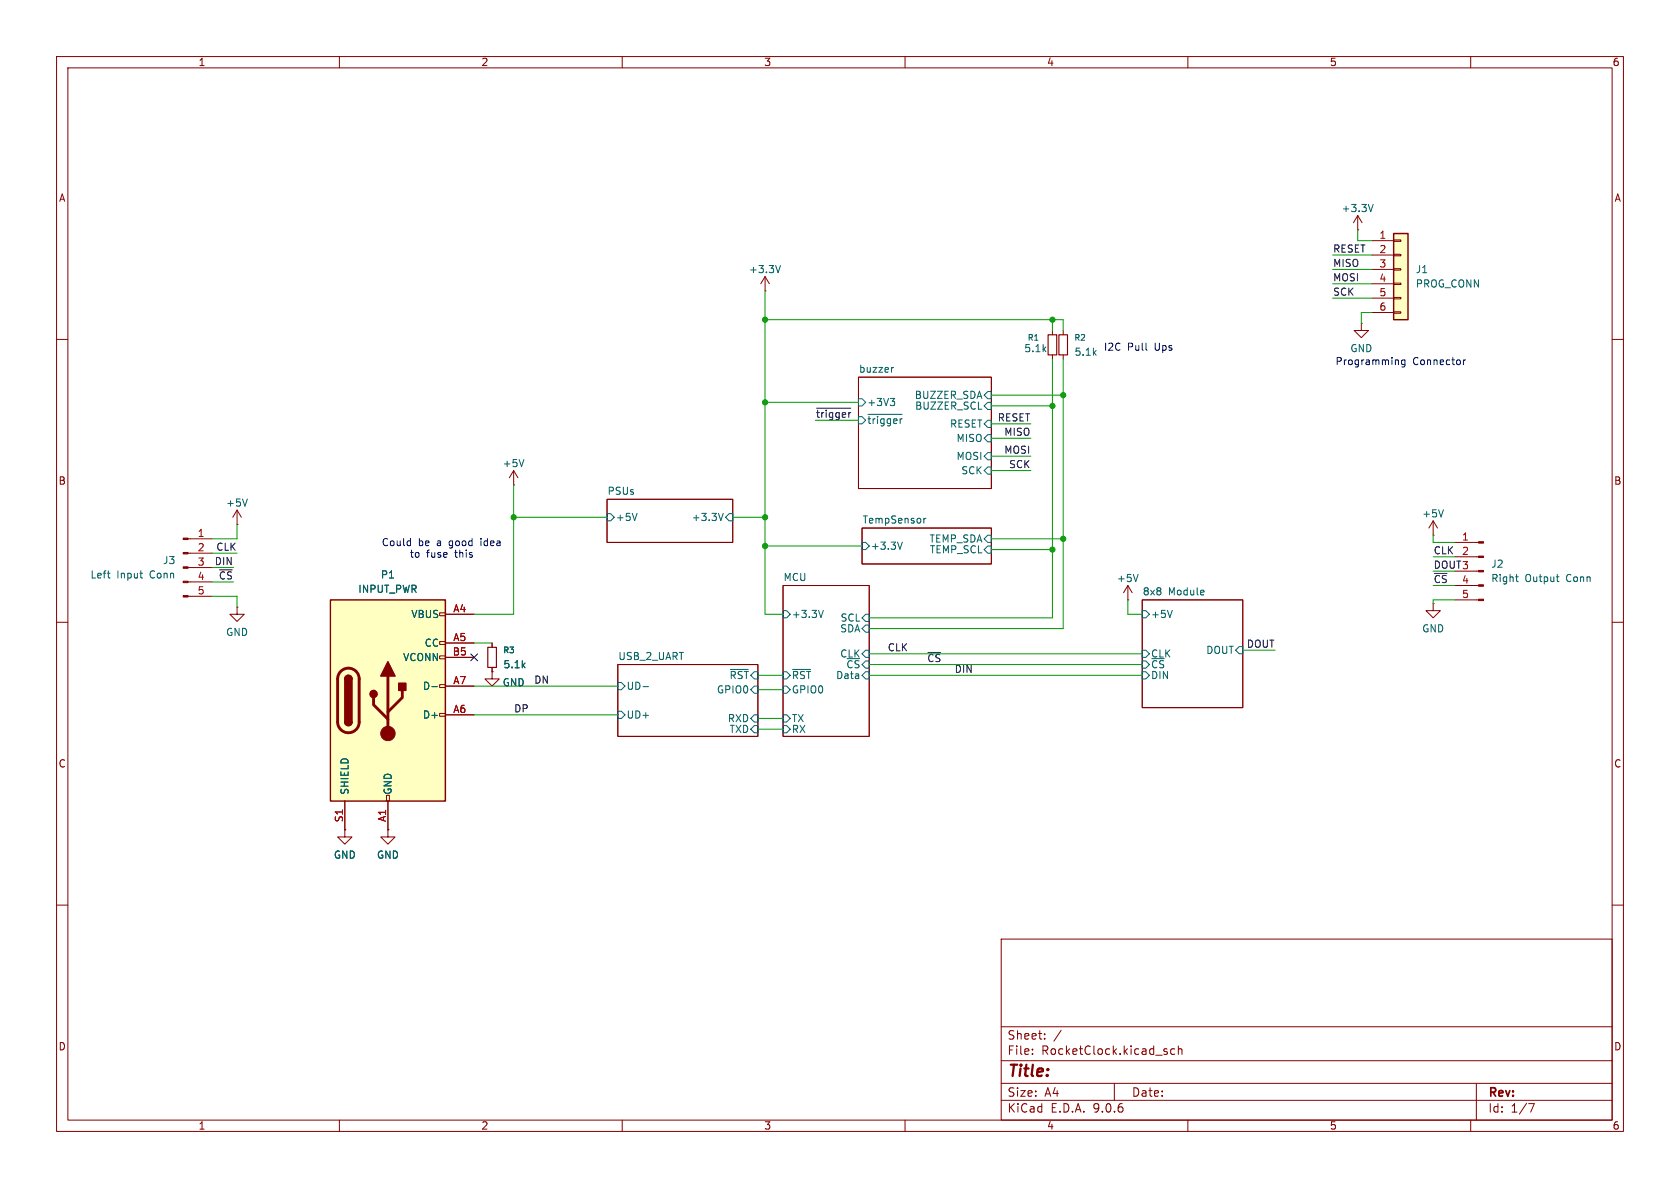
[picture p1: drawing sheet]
(kicad_sch
 (version 20250114)
 (generator "eeschema")
 (generator_version "9.0")
 (paper "A4")
 (lib_symbols
  (symbol "Connector:Conn_01x05_Pin"
   (pin_names
    (offset 1.016) (hide yes)) (exclude_from_sim no) (in_bom yes) (on_board yes)
   (property "Reference" "J" (at 0 7.62 0) (effects (font (size 1.27 1.27))))
   (property "Value" "Conn_01x05_Pin" (at 0 -7.62 0) (effects (font (size 1.27 1.27))))
   (property "Footprint" "" (at 0 0 0) (effects (font (size 1.27 1.27)) (hide yes)))
   (property "Datasheet" "~" (at 0 0 0) (effects (font (size 1.27 1.27)) (hide yes)))
   (property "Description" "Generic connector, single row, 01x05, script generated" (at 0 0 0) (effects (font (size 1.27 1.27)) (hide yes)))
   (property "ki_locked" "" (at 0 0 0) (effects (font (size 1.27 1.27))))
   (symbol "Conn_01x05_Pin_1_1"
    (rectangle (start 0.8636 5.207) (end 0 4.953) (stroke (width 0.1524) (type default)) (fill (type outline)))
    (rectangle (start 0.8636 2.667) (end 0 2.413) (stroke (width 0.1524) (type default)) (fill (type outline)))
    (rectangle (start 0.8636 0.127) (end 0 -0.127) (stroke (width 0.1524) (type default)) (fill (type outline)))
    (rectangle (start 0.8636 -2.413) (end 0 -2.667) (stroke (width 0.1524) (type default)) (fill (type outline)))
    (rectangle (start 0.8636 -4.953) (end 0 -5.207) (stroke (width 0.1524) (type default)) (fill (type outline)))
    (polyline (pts (xy 1.27 5.08) (xy 0.8636 5.08)) (stroke (width 0.1524) (type default)) (fill (type none)))
    (polyline (pts (xy 1.27 2.54) (xy 0.8636 2.54)) (stroke (width 0.1524) (type default)) (fill (type none)))
    (polyline (pts (xy 1.27 0) (xy 0.8636 0)) (stroke (width 0.1524) (type default)) (fill (type none)))
    (polyline (pts (xy 1.27 -2.54) (xy 0.8636 -2.54)) (stroke (width 0.1524) (type default)) (fill (type none)))
    (polyline (pts (xy 1.27 -5.08) (xy 0.8636 -5.08)) (stroke (width 0.1524) (type default)) (fill (type none)))
    (pin passive line (at 5.08 5.08 180) (length 3.81) (name "Pin_1" (effects (font (size 1.27 1.27)))) (number "1" (effects (font (size 1.27 1.27)))))
    (pin passive line (at 5.08 2.54 180) (length 3.81) (name "Pin_2" (effects (font (size 1.27 1.27)))) (number "2" (effects (font (size 1.27 1.27)))))
    (pin passive line (at 5.08 0 180) (length 3.81) (name "Pin_3" (effects (font (size 1.27 1.27)))) (number "3" (effects (font (size 1.27 1.27)))))
    (pin passive line (at 5.08 -2.54 180) (length 3.81) (name "Pin_4" (effects (font (size 1.27 1.27)))) (number "4" (effects (font (size 1.27 1.27)))))
    (pin passive line (at 5.08 -5.08 180) (length 3.81) (name "Pin_5" (effects (font (size 1.27 1.27)))) (number "5" (effects (font (size 1.27 1.27))))))
   (embedded_fonts no))
  (symbol "Connector:USB_C_Plug_USB2.0"
   (pin_names
    (offset 1.016)) (exclude_from_sim no) (in_bom yes) (on_board yes)
   (property "Reference" "P" (at -10.16 19.05 0) (effects (font (size 1.27 1.27)) (justify left)))
   (property "Value" "USB_C_Plug_USB2.0" (at 12.7 19.05 0) (effects (font (size 1.27 1.27)) (justify right)))
   (property "Footprint" "" (at 3.81 0 0) (effects (font (size 1.27 1.27)) (hide yes)))
   (property "Datasheet" "https://www.usb.org/sites/default/files/documents/usb_type-c.zip" (at 3.81 0 0) (effects (font (size 1.27 1.27)) (hide yes)))
   (property "Description" "USB 2.0-only Type-C Plug connector" (at 0 0 0) (effects (font (size 1.27 1.27)) (hide yes)))
   (symbol "USB_C_Plug_USB2.0_0_0"
    (rectangle (start -0.254 -17.78) (end 0.254 -16.764) (stroke (width 0) (type default)) (fill (type none)))
    (rectangle (start 10.16 15.494) (end 9.144 14.986) (stroke (width 0) (type default)) (fill (type none)))
    (rectangle (start 10.16 10.414) (end 9.144 9.906) (stroke (width 0) (type default)) (fill (type none)))
    (rectangle (start 10.16 7.874) (end 9.144 7.366) (stroke (width 0) (type default)) (fill (type none)))
    (rectangle (start 10.16 2.794) (end 9.144 2.286) (stroke (width 0) (type default)) (fill (type none)))
    (rectangle (start 10.16 -2.286) (end 9.144 -2.794) (stroke (width 0) (type default)) (fill (type none))))
   (symbol "USB_C_Plug_USB2.0_0_1"
    (rectangle (start -10.16 17.78) (end 10.16 -17.78) (stroke (width 0.254) (type default)) (fill (type background)))
    (polyline (pts (xy -8.89 -3.81) (xy -8.89 3.81)) (stroke (width 0.508) (type default)) (fill (type none)))
    (rectangle (start -7.62 -3.81) (end -6.35 3.81) (stroke (width 0.254) (type default)) (fill (type outline)))
    (arc (start -7.62 3.81) (mid -6.985 4.4423) (end -6.35 3.81) (stroke (width 0.254) (type default)) (fill (type none)))
    (arc (start -7.62 3.81) (mid -6.985 4.4423) (end -6.35 3.81) (stroke (width 0.254) (type default)) (fill (type outline)))
    (arc (start -8.89 3.81) (mid -6.985 5.7067) (end -5.08 3.81) (stroke (width 0.508) (type default)) (fill (type none)))
    (arc (start -5.08 -3.81) (mid -6.985 -5.7067) (end -8.89 -3.81) (stroke (width 0.508) (type default)) (fill (type none)))
    (arc (start -6.35 -3.81) (mid -6.985 -4.4423) (end -7.62 -3.81) (stroke (width 0.254) (type default)) (fill (type none)))
    (arc (start -6.35 -3.81) (mid -6.985 -4.4423) (end -7.62 -3.81) (stroke (width 0.254) (type default)) (fill (type outline)))
    (polyline (pts (xy -5.08 3.81) (xy -5.08 -3.81)) (stroke (width 0.508) (type default)) (fill (type none)))
    (circle (center -2.54 1.143) (radius 0.635) (stroke (width 0.254) (type default)) (fill (type outline)))
    (polyline (pts (xy -1.27 4.318) (xy 0 6.858) (xy 1.27 4.318) (xy -1.27 4.318)) (stroke (width 0.254) (type default)) (fill (type outline)))
    (polyline (pts (xy 0 -2.032) (xy 2.54 0.508) (xy 2.54 1.778)) (stroke (width 0.508) (type default)) (fill (type none)))
    (polyline (pts (xy 0 -3.302) (xy -2.54 -0.762) (xy -2.54 0.508)) (stroke (width 0.508) (type default)) (fill (type none)))
    (polyline (pts (xy 0 -5.842) (xy 0 4.318)) (stroke (width 0.508) (type default)) (fill (type none)))
    (circle (center 0 -5.842) (radius 1.27) (stroke (width 0) (type default)) (fill (type outline)))
    (rectangle (start 1.905 1.778) (end 3.175 3.048) (stroke (width 0.254) (type default)) (fill (type outline))))
   (symbol "USB_C_Plug_USB2.0_1_1"
    (pin passive line (at -7.62 -22.86 90) (length 5.08) (name "SHIELD" (effects (font (size 1.27 1.27)))) (number "S1" (effects (font (size 1.27 1.27)))))
    (pin passive line (at 0 -22.86 90) (length 5.08) (name "GND" (effects (font (size 1.27 1.27)))) (number "A1" (effects (font (size 1.27 1.27)))))
    (pin passive line (at 0 -22.86 90) (length 5.08) (hide yes) (name "GND" (effects (font (size 1.27 1.27)))) (number "A12" (effects (font (size 1.27 1.27)))))
    (pin passive line (at 0 -22.86 90) (length 5.08) (hide yes) (name "GND" (effects (font (size 1.27 1.27)))) (number "B1" (effects (font (size 1.27 1.27)))))
    (pin passive line (at 0 -22.86 90) (length 5.08) (hide yes) (name "GND" (effects (font (size 1.27 1.27)))) (number "B12" (effects (font (size 1.27 1.27)))))
    (pin passive line (at 15.24 15.24 180) (length 5.08) (name "VBUS" (effects (font (size 1.27 1.27)))) (number "A4" (effects (font (size 1.27 1.27)))))
    (pin passive line (at 15.24 15.24 180) (length 5.08) (hide yes) (name "VBUS" (effects (font (size 1.27 1.27)))) (number "A9" (effects (font (size 1.27 1.27)))))
    (pin passive line (at 15.24 15.24 180) (length 5.08) (hide yes) (name "VBUS" (effects (font (size 1.27 1.27)))) (number "B4" (effects (font (size 1.27 1.27)))))
    (pin passive line (at 15.24 15.24 180) (length 5.08) (hide yes) (name "VBUS" (effects (font (size 1.27 1.27)))) (number "B9" (effects (font (size 1.27 1.27)))))
    (pin bidirectional line (at 15.24 10.16 180) (length 5.08) (name "CC" (effects (font (size 1.27 1.27)))) (number "A5" (effects (font (size 1.27 1.27)))))
    (pin bidirectional line (at 15.24 7.62 180) (length 5.08) (name "VCONN" (effects (font (size 1.27 1.27)))) (number "B5" (effects (font (size 1.27 1.27)))))
    (pin bidirectional line (at 15.24 2.54 180) (length 5.08) (name "D-" (effects (font (size 1.27 1.27)))) (number "A7" (effects (font (size 1.27 1.27)))))
    (pin bidirectional line (at 15.24 -2.54 180) (length 5.08) (name "D+" (effects (font (size 1.27 1.27)))) (number "A6" (effects (font (size 1.27 1.27))))))
   (embedded_fonts no))
  (symbol "Connector_Generic:Conn_01x06"
   (pin_names
    (offset 1.016) (hide yes)) (exclude_from_sim no) (in_bom yes) (on_board yes)
   (property "Reference" "J" (at 0 7.62 0) (effects (font (size 1.27 1.27))))
   (property "Value" "Conn_01x06" (at 0 -10.16 0) (effects (font (size 1.27 1.27))))
   (property "Footprint" "" (at 0 0 0) (effects (font (size 1.27 1.27)) (hide yes)))
   (property "Datasheet" "~" (at 0 0 0) (effects (font (size 1.27 1.27)) (hide yes)))
   (property "Description" "Generic connector, single row, 01x06, script generated (kicad-library-utils/schlib/autogen/connector/)" (at 0 0 0) (effects (font (size 1.27 1.27)) (hide yes)))
   (symbol "Conn_01x06_1_1"
    (rectangle (start -1.27 6.35) (end 1.27 -8.89) (stroke (width 0.254) (type default)) (fill (type background)))
    (rectangle (start -1.27 5.207) (end 0 4.953) (stroke (width 0.1524) (type default)) (fill (type none)))
    (rectangle (start -1.27 2.667) (end 0 2.413) (stroke (width 0.1524) (type default)) (fill (type none)))
    (rectangle (start -1.27 0.127) (end 0 -0.127) (stroke (width 0.1524) (type default)) (fill (type none)))
    (rectangle (start -1.27 -2.413) (end 0 -2.667) (stroke (width 0.1524) (type default)) (fill (type none)))
    (rectangle (start -1.27 -4.953) (end 0 -5.207) (stroke (width 0.1524) (type default)) (fill (type none)))
    (rectangle (start -1.27 -7.493) (end 0 -7.747) (stroke (width 0.1524) (type default)) (fill (type none)))
    (pin passive line (at -5.08 5.08 0) (length 3.81) (name "Pin_1" (effects (font (size 1.27 1.27)))) (number "1" (effects (font (size 1.27 1.27)))))
    (pin passive line (at -5.08 2.54 0) (length 3.81) (name "Pin_2" (effects (font (size 1.27 1.27)))) (number "2" (effects (font (size 1.27 1.27)))))
    (pin passive line (at -5.08 0 0) (length 3.81) (name "Pin_3" (effects (font (size 1.27 1.27)))) (number "3" (effects (font (size 1.27 1.27)))))
    (pin passive line (at -5.08 -2.54 0) (length 3.81) (name "Pin_4" (effects (font (size 1.27 1.27)))) (number "4" (effects (font (size 1.27 1.27)))))
    (pin passive line (at -5.08 -5.08 0) (length 3.81) (name "Pin_5" (effects (font (size 1.27 1.27)))) (number "5" (effects (font (size 1.27 1.27)))))
    (pin passive line (at -5.08 -7.62 0) (length 3.81) (name "Pin_6" (effects (font (size 1.27 1.27)))) (number "6" (effects (font (size 1.27 1.27))))))
   (embedded_fonts no))
  (symbol "Device:R_Small"
   (pin_numbers (hide yes))
   (pin_names
    (offset 0.254) (hide yes)) (exclude_from_sim no) (in_bom yes) (on_board yes)
   (property "Reference" "R" (at 0 0 90) (effects (font (size 1.016 1.016))))
   (property "Value" "R_Small" (at 1.778 0 90) (effects (font (size 1.27 1.27))))
   (property "Footprint" "" (at 0 0 0) (effects (font (size 1.27 1.27)) (hide yes)))
   (property "Datasheet" "~" (at 0 0 0) (effects (font (size 1.27 1.27)) (hide yes)))
   (property "Description" "Resistor, small symbol" (at 0 0 0) (effects (font (size 1.27 1.27)) (hide yes)))
   (symbol "R_Small_0_1"
    (rectangle (start -0.762 1.778) (end 0.762 -1.778) (stroke (width 0.2032) (type default)) (fill (type none))))
   (symbol "R_Small_1_1"
    (pin passive line (at 0 2.54 270) (length 0.762) (name "~" (effects (font (size 1.27 1.27)))) (number "1" (effects (font (size 1.27 1.27)))))
    (pin passive line (at 0 -2.54 90) (length 0.762) (name "~" (effects (font (size 1.27 1.27)))) (number "2" (effects (font (size 1.27 1.27))))))
   (embedded_fonts no))
  (symbol "power:+5V"
   (power)
   (pin_numbers (hide yes))
   (pin_names
    (offset 0) (hide yes)) (exclude_from_sim no) (in_bom yes) (on_board yes)
   (property "Reference" "#PWR" (at 0 -3.81 0) (effects (font (size 1.27 1.27)) (hide yes)))
   (property "Value" "+5V" (at 0 3.556 0) (effects (font (size 1.27 1.27))))
   (property "Footprint" "" (at 0 0 0) (effects (font (size 1.27 1.27)) (hide yes)))
   (property "Datasheet" "" (at 0 0 0) (effects (font (size 1.27 1.27)) (hide yes)))
   (property "Description" "Power symbol creates a global label with name \"+5V\"" (at 0 0 0) (effects (font (size 1.27 1.27)) (hide yes)))
   (symbol "+5V_0_1"
    (polyline (pts (xy -0.762 1.27) (xy 0 2.54)) (stroke (width 0) (type default)) (fill (type none)))
    (polyline (pts (xy 0 2.54) (xy 0.762 1.27)) (stroke (width 0) (type default)) (fill (type none)))
    (polyline (pts (xy 0 0) (xy 0 2.54)) (stroke (width 0) (type default)) (fill (type none))))
   (symbol "+5V_1_1"
    (pin power_in line (at 0 0 90) (length 0) (name "~" (effects (font (size 1.27 1.27)))) (number "1" (effects (font (size 1.27 1.27))))))
   (embedded_fonts no))
  (symbol "power:GND"
   (power)
   (pin_numbers (hide yes))
   (pin_names
    (offset 0) (hide yes)) (exclude_from_sim no) (in_bom yes) (on_board yes)
   (property "Reference" "#PWR" (at 0 -6.35 0) (effects (font (size 1.27 1.27)) (hide yes)))
   (property "Value" "GND" (at 0 -3.81 0) (effects (font (size 1.27 1.27))))
   (property "Footprint" "" (at 0 0 0) (effects (font (size 1.27 1.27)) (hide yes)))
   (property "Datasheet" "" (at 0 0 0) (effects (font (size 1.27 1.27)) (hide yes)))
   (property "Description" "Power symbol creates a global label with name \"GND\" , ground" (at 0 0 0) (effects (font (size 1.27 1.27)) (hide yes)))
   (symbol "GND_0_1"
    (polyline (pts (xy 0 0) (xy 0 -1.27) (xy 1.27 -1.27) (xy 0 -2.54) (xy -1.27 -1.27) (xy 0 -1.27)) (stroke (width 0) (type default)) (fill (type none))))
   (symbol "GND_1_1"
    (pin power_in line (at 0 0 270) (length 0) (name "~" (effects (font (size 1.27 1.27)))) (number "1" (effects (font (size 1.27 1.27))))))
   (embedded_fonts no)))
 (text "Could be a good idea\nto fuse this"
  (exclude_from_sim no)
  (at 78.105 97.155 0)
  (effects (font (size 1.27 1.27))))
 (text "I2C Pull Ups"
  (exclude_from_sim no)
  (at 201.295 61.595 0)
  (effects (font (size 1.27 1.27))))
 (text "Programming Connector"
  (exclude_from_sim no)
  (at 247.65 64.135 0)
  (effects (font (size 1.27 1.27))))
 (junction
  (at 186.055 97.155)
  (diameter 0)
  (color 0 0 0 0))
 (junction
  (at 186.055 56.515)
  (diameter 0)
  (color 0 0 0 0))
 (junction
  (at 135.255 91.44)
  (diameter 0)
  (color 0 0 0 0))
 (junction
  (at 135.255 56.515)
  (diameter 0)
  (color 0 0 0 0))
 (junction
  (at 90.805 91.44)
  (diameter 0)
  (color 0 0 0 0))
 (junction
  (at 135.255 71.12)
  (diameter 0)
  (color 0 0 0 0))
 (junction
  (at 187.96 69.85)
  (diameter 0)
  (color 0 0 0 0))
 (junction
  (at 187.96 95.25)
  (diameter 0)
  (color 0 0 0 0))
 (junction
  (at 135.255 96.52)
  (diameter 0)
  (color 0 0 0 0))
 (junction
  (at 186.055 71.755)
  (diameter 0)
  (color 0 0 0 0))
 (no_connect
  (at 83.82 116.205))
 (wire
  (pts (xy 235.585 52.705) (xy 242.57 52.705))
  (stroke (width 0) (type default)))
 (wire
  (pts (xy 219.71 114.935) (xy 225.425 114.935))
  (stroke (width 0) (type default)))
 (wire
  (pts (xy 253.365 100.965) (xy 257.175 100.965))
  (stroke (width 0) (type default)))
 (wire
  (pts (xy 133.985 128.905) (xy 138.43 128.905))
  (stroke (width 0) (type default)))
 (wire
  (pts (xy 152.4 96.52) (xy 135.255 96.52))
  (stroke (width 0) (type default)))
 (wire
  (pts (xy 235.585 50.165) (xy 242.57 50.165))
  (stroke (width 0) (type default)))
 (wire
  (pts (xy 187.96 69.85) (xy 187.96 95.25))
  (stroke (width 0) (type default)))
 (wire
  (pts (xy 186.055 58.42) (xy 186.055 56.515))
  (stroke (width 0) (type default)))
 (wire
  (pts (xy 240.665 55.245) (xy 240.665 57.15))
  (stroke (width 0) (type default)))
 (wire
  (pts (xy 37.465 100.33) (xy 41.275 100.33))
  (stroke (width 0) (type default)))
 (wire
  (pts (xy 90.805 91.44) (xy 90.805 108.585))
  (stroke (width 0) (type default)))
 (wire
  (pts (xy 144.145 74.295) (xy 151.765 74.295))
  (stroke (width 0) (type default)))
 (wire
  (pts (xy 135.255 71.12) (xy 135.255 91.44))
  (stroke (width 0) (type default)))
 (wire
  (pts (xy 135.255 51.435) (xy 135.255 56.515))
  (stroke (width 0) (type default)))
 (wire
  (pts (xy 153.67 109.22) (xy 186.055 109.22))
  (stroke (width 0) (type default)))
 (wire
  (pts (xy 187.96 58.42) (xy 187.96 56.515))
  (stroke (width 0) (type default)))
 (wire
  (pts (xy 175.26 74.93) (xy 182.245 74.93))
  (stroke (width 0) (type default)))
 (wire
  (pts (xy 242.57 42.545) (xy 240.03 42.545))
  (stroke (width 0) (type default)))
 (wire
  (pts (xy 41.91 107.315) (xy 41.91 105.41))
  (stroke (width 0) (type default)))
 (wire
  (pts (xy 129.54 91.44) (xy 135.255 91.44))
  (stroke (width 0) (type default)))
 (wire
  (pts (xy 257.175 98.425) (xy 253.365 98.425))
  (stroke (width 0) (type default)))
 (wire
  (pts (xy 153.67 119.38) (xy 201.93 119.38))
  (stroke (width 0) (type default)))
 (wire
  (pts (xy 187.96 95.25) (xy 187.96 111.125))
  (stroke (width 0) (type default)))
 (wire
  (pts (xy 253.365 106.045) (xy 257.175 106.045))
  (stroke (width 0) (type default)))
 (wire
  (pts (xy 37.465 97.79) (xy 41.91 97.79))
  (stroke (width 0) (type default)))
 (wire
  (pts (xy 186.055 71.755) (xy 186.055 97.155))
  (stroke (width 0) (type default)))
 (wire
  (pts (xy 83.82 126.365) (xy 109.22 126.365))
  (stroke (width 0) (type default)))
 (wire
  (pts (xy 41.91 92.71) (xy 41.91 95.25))
  (stroke (width 0) (type default)))
 (wire
  (pts (xy 135.255 108.585) (xy 138.43 108.585))
  (stroke (width 0) (type default)))
 (wire
  (pts (xy 175.26 95.25) (xy 187.96 95.25))
  (stroke (width 0) (type default)))
 (wire
  (pts (xy 186.055 56.515) (xy 187.96 56.515))
  (stroke (width 0) (type default)))
 (wire
  (pts (xy 153.67 117.475) (xy 201.93 117.475))
  (stroke (width 0) (type default)))
 (wire
  (pts (xy 199.39 106.045) (xy 199.39 108.585))
  (stroke (width 0) (type default)))
 (wire
  (pts (xy 135.255 56.515) (xy 135.255 71.12))
  (stroke (width 0) (type default)))
 (wire
  (pts (xy 253.365 94.615) (xy 253.365 95.885))
  (stroke (width 0) (type default)))
 (wire
  (pts (xy 37.465 102.87) (xy 41.275 102.87))
  (stroke (width 0) (type default)))
 (wire
  (pts (xy 175.26 71.755) (xy 186.055 71.755))
  (stroke (width 0) (type default)))
 (wire
  (pts (xy 41.91 95.25) (xy 37.465 95.25))
  (stroke (width 0) (type default)))
 (wire
  (pts (xy 83.82 121.285) (xy 109.22 121.285))
  (stroke (width 0) (type default)))
 (wire
  (pts (xy 83.82 108.585) (xy 90.805 108.585))
  (stroke (width 0) (type default)))
 (wire
  (pts (xy 135.255 96.52) (xy 135.255 108.585))
  (stroke (width 0) (type default)))
 (wire
  (pts (xy 83.82 113.665) (xy 86.995 113.665))
  (stroke (width 0) (type default)))
 (wire
  (pts (xy 175.26 69.85) (xy 187.96 69.85))
  (stroke (width 0) (type default)))
 (wire
  (pts (xy 153.67 115.57) (xy 201.93 115.57))
  (stroke (width 0) (type default)))
 (wire
  (pts (xy 240.03 40.64) (xy 240.03 42.545))
  (stroke (width 0) (type default)))
 (wire
  (pts (xy 175.26 83.185) (xy 182.245 83.185))
  (stroke (width 0) (type default)))
 (wire
  (pts (xy 186.055 109.22) (xy 186.055 97.155))
  (stroke (width 0) (type default)))
 (wire
  (pts (xy 133.985 119.38) (xy 138.43 119.38))
  (stroke (width 0) (type default)))
 (wire
  (pts (xy 135.255 71.12) (xy 151.765 71.12))
  (stroke (width 0) (type default)))
 (wire
  (pts (xy 90.805 85.725) (xy 90.805 91.44))
  (stroke (width 0) (type default)))
 (wire
  (pts (xy 187.96 63.5) (xy 187.96 69.85))
  (stroke (width 0) (type default)))
 (wire
  (pts (xy 133.985 127) (xy 138.43 127))
  (stroke (width 0) (type default)))
 (wire
  (pts (xy 41.91 105.41) (xy 37.465 105.41))
  (stroke (width 0) (type default)))
 (wire
  (pts (xy 175.26 97.155) (xy 186.055 97.155))
  (stroke (width 0) (type default)))
 (wire
  (pts (xy 253.365 103.505) (xy 257.175 103.505))
  (stroke (width 0) (type default)))
 (wire
  (pts (xy 175.26 77.47) (xy 182.245 77.47))
  (stroke (width 0) (type default)))
 (wire
  (pts (xy 253.365 106.68) (xy 253.365 106.045))
  (stroke (width 0) (type default)))
 (wire
  (pts (xy 187.96 111.125) (xy 153.67 111.125))
  (stroke (width 0) (type default)))
 (wire
  (pts (xy 235.585 47.625) (xy 242.57 47.625))
  (stroke (width 0) (type default)))
 (wire
  (pts (xy 235.585 45.085) (xy 242.57 45.085))
  (stroke (width 0) (type default)))
 (wire
  (pts (xy 257.175 95.885) (xy 253.365 95.885))
  (stroke (width 0) (type default)))
 (wire
  (pts (xy 175.26 80.645) (xy 182.245 80.645))
  (stroke (width 0) (type default)))
 (wire
  (pts (xy 135.255 91.44) (xy 135.255 96.52))
  (stroke (width 0) (type default)))
 (wire
  (pts (xy 199.39 108.585) (xy 201.93 108.585))
  (stroke (width 0) (type default)))
 (wire
  (pts (xy 186.055 63.5) (xy 186.055 71.755))
  (stroke (width 0) (type default)))
 (wire
  (pts (xy 242.57 55.245) (xy 240.665 55.245))
  (stroke (width 0) (type default)))
 (wire
  (pts (xy 135.255 56.515) (xy 186.055 56.515))
  (stroke (width 0) (type default)))
 (wire
  (pts (xy 90.805 91.44) (xy 107.315 91.44))
  (stroke (width 0) (type default)))
 (wire
  (pts (xy 133.985 121.92) (xy 138.43 121.92))
  (stroke (width 0) (type default)))
 (label "RESET"
  (at 182.245 74.93 180)
  (effects (font (size 1.27 1.27)) (justify right bottom)))
 (label "~{CS}"
  (at 41.275 102.87 180)
  (effects (font (size 1.27 1.27)) (justify right bottom)))
 (label "DOUT"
  (at 253.365 100.965 0)
  (effects (font (size 1.27 1.27)) (justify left bottom)))
 (label "CLK"
  (at 156.845 115.57 0)
  (effects (font (size 1.27 1.27)) (justify left bottom)))
 (label "MISO"
  (at 235.585 47.625 0)
  (effects (font (size 1.27 1.27)) (justify left bottom)))
 (label "SCK"
  (at 235.585 52.705 0)
  (effects (font (size 1.27 1.27)) (justify left bottom)))
 (label "MISO"
  (at 182.245 77.47 180)
  (effects (font (size 1.27 1.27)) (justify right bottom)))
 (label "MOSI"
  (at 235.585 50.165 0)
  (effects (font (size 1.27 1.27)) (justify left bottom)))
 (label "DIN"
  (at 172.085 119.38 180)
  (effects (font (size 1.27 1.27)) (justify right bottom)))
 (label "RESET"
  (at 235.585 45.085 0)
  (effects (font (size 1.27 1.27)) (justify left bottom)))
 (label "~{CS}"
  (at 253.365 103.505 0)
  (effects (font (size 1.27 1.27)) (justify left bottom)))
 (label "DIN"
  (at 41.275 100.33 180)
  (effects (font (size 1.27 1.27)) (justify right bottom)))
 (label "SCK"
  (at 182.245 83.185 180)
  (effects (font (size 1.27 1.27)) (justify right bottom)))
 (label "DN"
  (at 97.155 121.285 180)
  (effects (font (size 1.27 1.27)) (justify right bottom)))
 (label "DOUT"
  (at 225.425 114.935 180)
  (effects (font (size 1.27 1.27)) (justify right bottom)))
 (label "CLK"
  (at 41.91 97.79 180)
  (effects (font (size 1.27 1.27)) (justify right bottom)))
 (label "MOSI"
  (at 182.245 80.645 180)
  (effects (font (size 1.27 1.27)) (justify right bottom)))
 (label "CLK"
  (at 253.365 98.425 0)
  (effects (font (size 1.27 1.27)) (justify left bottom)))
 (label "~{trigger}"
  (at 144.145 74.295 0)
  (effects (font (size 1.27 1.27)) (justify left bottom)))
 (label "~{CS}"
  (at 163.83 117.475 0)
  (effects (font (size 1.27 1.27)) (justify left bottom)))
 (label "DP"
  (at 90.805 126.365 0)
  (effects (font (size 1.27 1.27)) (justify left bottom)))
 (symbol
  (lib_id "power:+5V")
  (at 253.365 94.615 0)
  (unit 1)
  (exclude_from_sim no)
  (in_bom yes)
  (on_board yes)
  (dnp no)
  (property "Reference" "#PWR041" (at 253.365 98.425 0) (effects (font (size 1.27 1.27)) (hide yes)))
  (property "Value" "+5V" (at 253.365 90.805 0) (effects (font (size 1.27 1.27))))
  (property "Footprint" "" (at 253.365 94.615 0) (effects (font (size 1.27 1.27)) (hide yes)))
  (property "Datasheet" "" (at 253.365 94.615 0) (effects (font (size 1.27 1.27)) (hide yes)))
  (property "Description" "Power symbol creates a global label with name \"+5V\"" (at 253.365 94.615 0) (effects (font (size 1.27 1.27)) (hide yes)))
  (pin "1"))
 (symbol
  (lib_id "power:GND")
  (at 253.365 106.68 0)
  (unit 1)
  (exclude_from_sim no)
  (in_bom yes)
  (on_board yes)
  (dnp no)
  (fields_autoplaced yes)
  (property "Reference" "#PWR040" (at 253.365 113.03 0) (effects (font (size 1.27 1.27)) (hide yes)))
  (property "Value" "GND" (at 253.365 111.125 0) (effects (font (size 1.27 1.27))))
  (property "Footprint" "" (at 253.365 106.68 0) (effects (font (size 1.27 1.27)) (hide yes)))
  (property "Datasheet" "" (at 253.365 106.68 0) (effects (font (size 1.27 1.27)) (hide yes)))
  (property "Description" "Power symbol creates a global label with name \"GND\" , ground" (at 253.365 106.68 0) (effects (font (size 1.27 1.27)) (hide yes)))
  (pin "1"))
 (symbol
  (lib_id "Device:R_Small")
  (at 86.995 116.205 0)
  (unit 1)
  (exclude_from_sim no)
  (in_bom yes)
  (on_board yes)
  (dnp no)
  (fields_autoplaced yes)
  (property "Reference" "R3" (at 88.9 114.9349 0) (effects (font (size 1.016 1.016)) (justify left)))
  (property "Value" "5.1k" (at 88.9 117.4749 0) (effects (font (size 1.27 1.27)) (justify left)))
  (property "Footprint" "Resistor_SMD:R_0402_1005Metric_Pad0.72x0.64mm_HandSolder" (at 86.995 116.205 0) (effects (font (size 1.27 1.27)) (hide yes)))
  (property "Datasheet" "~" (at 86.995 116.205 0) (effects (font (size 1.27 1.27)) (hide yes)))
  (property "Description" "Resistor, small symbol" (at 86.995 116.205 0) (effects (font (size 1.27 1.27)) (hide yes)))
  (pin "1")
  (pin "2"))
 (symbol
  (lib_id "Device:R_Small")
  (at 187.96 60.96 0)
  (unit 1)
  (exclude_from_sim no)
  (in_bom yes)
  (on_board yes)
  (dnp no)
  (property "Reference" "R2" (at 189.865 59.6899 0) (effects (font (size 1.016 1.016)) (justify left)))
  (property "Value" "5.1k" (at 189.865 62.2299 0) (effects (font (size 1.27 1.27)) (justify left)))
  (property "Footprint" "Resistor_SMD:R_0402_1005Metric_Pad0.72x0.64mm_HandSolder" (at 187.96 60.96 0) (effects (font (size 1.27 1.27)) (hide yes)))
  (property "Datasheet" "~" (at 187.96 60.96 0) (effects (font (size 1.27 1.27)) (hide yes)))
  (property "Description" "Resistor, small symbol" (at 187.96 60.96 0) (effects (font (size 1.27 1.27)) (hide yes)))
  (pin "1")
  (pin "2"))
 (symbol
  (lib_id "power:GND")
  (at 86.995 118.745 0)
  (unit 1)
  (exclude_from_sim no)
  (in_bom yes)
  (on_board yes)
  (dnp no)
  (property "Reference" "#PWR06" (at 86.995 125.095 0) (effects (font (size 1.27 1.27)) (hide yes)))
  (property "Value" "GND" (at 90.805 120.65 0) (effects (font (size 1.27 1.27))))
  (property "Footprint" "" (at 86.995 118.745 0) (effects (font (size 1.27 1.27)) (hide yes)))
  (property "Datasheet" "" (at 86.995 118.745 0) (effects (font (size 1.27 1.27)) (hide yes)))
  (property "Description" "Power symbol creates a global label with name \"GND\" , ground" (at 86.995 118.745 0) (effects (font (size 1.27 1.27)) (hide yes)))
  (pin "1"))
 (symbol
  (lib_id "power:GND")
  (at 240.665 57.15 0)
  (unit 1)
  (exclude_from_sim no)
  (in_bom yes)
  (on_board yes)
  (dnp no)
  (fields_autoplaced yes)
  (property "Reference" "#PWR03" (at 240.665 63.5 0) (effects (font (size 1.27 1.27)) (hide yes)))
  (property "Value" "GND" (at 240.665 61.595 0) (effects (font (size 1.27 1.27))))
  (property "Footprint" "" (at 240.665 57.15 0) (effects (font (size 1.27 1.27)) (hide yes)))
  (property "Datasheet" "" (at 240.665 57.15 0) (effects (font (size 1.27 1.27)) (hide yes)))
  (property "Description" "Power symbol creates a global label with name \"GND\" , ground" (at 240.665 57.15 0) (effects (font (size 1.27 1.27)) (hide yes)))
  (pin "1"))
 (symbol
  (lib_id "power:+5V")
  (at 90.805 85.725 0)
  (unit 1)
  (exclude_from_sim no)
  (in_bom yes)
  (on_board yes)
  (dnp no)
  (property "Reference" "#PWR04" (at 90.805 89.535 0) (effects (font (size 1.27 1.27)) (hide yes)))
  (property "Value" "+5V" (at 90.805 81.915 0) (effects (font (size 1.27 1.27))))
  (property "Footprint" "" (at 90.805 85.725 0) (effects (font (size 1.27 1.27)) (hide yes)))
  (property "Datasheet" "" (at 90.805 85.725 0) (effects (font (size 1.27 1.27)) (hide yes)))
  (property "Description" "Power symbol creates a global label with name \"+5V\"" (at 90.805 85.725 0) (effects (font (size 1.27 1.27)) (hide yes)))
  (pin "1"))
 (symbol
  (lib_id "Connector:USB_C_Plug_USB2.0")
  (at 68.58 123.825 0)
  (unit 1)
  (exclude_from_sim no)
  (in_bom yes)
  (on_board yes)
  (dnp no)
  (fields_autoplaced yes)
  (property "Reference" "P1" (at 68.58 101.6 0) (effects (font (size 1.27 1.27))))
  (property "Value" "INPUT_PWR" (at 68.58 104.14 0) (effects (font (size 1.27 1.27))))
  (property "Footprint" "Connector_USB:USB_C_Receptacle_GCT_USB4105-xx-A_16P_TopMnt_Horizontal" (at 72.39 123.825 0) (effects (font (size 1.27 1.27)) (hide yes)))
  (property "Datasheet" "https://www.usb.org/sites/default/files/documents/usb_type-c.zip" (at 72.39 123.825 0) (effects (font (size 1.27 1.27)) (hide yes)))
  (property "Description" "USB 2.0-only Type-C Plug connector" (at 68.58 123.825 0) (effects (font (size 1.27 1.27)) (hide yes)))
  (pin "A1")
  (pin "A12")
  (pin "B1")
  (pin "B12")
  (pin "A4")
  (pin "A9")
  (pin "B4")
  (pin "B9")
  (pin "A5")
  (pin "B5")
  (pin "A7")
  (pin "A6")
  (pin "S1"))
 (symbol
  (lib_id "Device:R_Small")
  (at 186.055 60.96 0)
  (unit 1)
  (exclude_from_sim no)
  (in_bom yes)
  (on_board yes)
  (dnp no)
  (property "Reference" "R1" (at 181.61 59.69 0) (effects (font (size 1.016 1.016)) (justify left)))
  (property "Value" "5.1k" (at 180.975 61.595 0) (effects (font (size 1.27 1.27)) (justify left)))
  (property "Footprint" "Resistor_SMD:R_0402_1005Metric_Pad0.72x0.64mm_HandSolder" (at 186.055 60.96 0) (effects (font (size 1.27 1.27)) (hide yes)))
  (property "Datasheet" "~" (at 186.055 60.96 0) (effects (font (size 1.27 1.27)) (hide yes)))
  (property "Description" "Resistor, small symbol" (at 186.055 60.96 0) (effects (font (size 1.27 1.27)) (hide yes)))
  (pin "1")
  (pin "2"))
 (symbol
  (lib_id "power:+5V")
  (at 240.03 40.64 0)
  (unit 1)
  (exclude_from_sim no)
  (in_bom yes)
  (on_board yes)
  (dnp no)
  (property "Reference" "#PWR01" (at 240.03 44.45 0) (effects (font (size 1.27 1.27)) (hide yes)))
  (property "Value" "+3.3V" (at 240.03 36.83 0) (effects (font (size 1.27 1.27))))
  (property "Footprint" "" (at 240.03 40.64 0) (effects (font (size 1.27 1.27)) (hide yes)))
  (property "Datasheet" "" (at 240.03 40.64 0) (effects (font (size 1.27 1.27)) (hide yes)))
  (property "Description" "Power symbol creates a global label with name \"+5V\"" (at 240.03 40.64 0) (effects (font (size 1.27 1.27)) (hide yes)))
  (pin "1"))
 (symbol
  (lib_id "power:+5V")
  (at 41.91 92.71 0)
  (unit 1)
  (exclude_from_sim no)
  (in_bom yes)
  (on_board yes)
  (dnp no)
  (property "Reference" "#PWR042" (at 41.91 96.52 0) (effects (font (size 1.27 1.27)) (hide yes)))
  (property "Value" "+5V" (at 41.91 88.9 0) (effects (font (size 1.27 1.27))))
  (property "Footprint" "" (at 41.91 92.71 0) (effects (font (size 1.27 1.27)) (hide yes)))
  (property "Datasheet" "" (at 41.91 92.71 0) (effects (font (size 1.27 1.27)) (hide yes)))
  (property "Description" "Power symbol creates a global label with name \"+5V\"" (at 41.91 92.71 0) (effects (font (size 1.27 1.27)) (hide yes)))
  (pin "1"))
 (symbol
  (lib_id "Connector:Conn_01x05_Pin")
  (at 262.255 100.965 0)
  (mirror y)
  (unit 1)
  (exclude_from_sim no)
  (in_bom yes)
  (on_board yes)
  (dnp no)
  (property "Reference" "J2" (at 263.525 99.6949 0) (effects (font (size 1.27 1.27)) (justify right)))
  (property "Value" "Right Output Conn" (at 263.525 102.2349 0) (effects (font (size 1.27 1.27)) (justify right)))
  (property "Footprint" "Package_SO:MagConn" (at 262.255 100.965 0) (effects (font (size 1.27 1.27)) (hide yes)))
  (property "Datasheet" "~" (at 262.255 100.965 0) (effects (font (size 1.27 1.27)) (hide yes)))
  (property "Description" "Generic connector, single row, 01x05, script generated" (at 262.255 100.965 0) (effects (font (size 1.27 1.27)) (hide yes)))
  (pin "1")
  (pin "2")
  (pin "3")
  (pin "4")
  (pin "5"))
 (symbol
  (lib_id "power:GND")
  (at 68.58 146.685 0)
  (unit 1)
  (exclude_from_sim no)
  (in_bom yes)
  (on_board yes)
  (dnp no)
  (fields_autoplaced yes)
  (property "Reference" "#PWR08" (at 68.58 153.035 0) (effects (font (size 1.27 1.27)) (hide yes)))
  (property "Value" "GND" (at 68.58 151.13 0) (effects (font (size 1.27 1.27))))
  (property "Footprint" "" (at 68.58 146.685 0) (effects (font (size 1.27 1.27)) (hide yes)))
  (property "Datasheet" "" (at 68.58 146.685 0) (effects (font (size 1.27 1.27)) (hide yes)))
  (property "Description" "Power symbol creates a global label with name \"GND\" , ground" (at 68.58 146.685 0) (effects (font (size 1.27 1.27)) (hide yes)))
  (pin "1"))
 (symbol
  (lib_id "power:+5V")
  (at 199.39 106.045 0)
  (unit 1)
  (exclude_from_sim no)
  (in_bom yes)
  (on_board yes)
  (dnp no)
  (property "Reference" "#PWR05" (at 199.39 109.855 0) (effects (font (size 1.27 1.27)) (hide yes)))
  (property "Value" "+5V" (at 199.39 102.235 0) (effects (font (size 1.27 1.27))))
  (property "Footprint" "" (at 199.39 106.045 0) (effects (font (size 1.27 1.27)) (hide yes)))
  (property "Datasheet" "" (at 199.39 106.045 0) (effects (font (size 1.27 1.27)) (hide yes)))
  (property "Description" "Power symbol creates a global label with name \"+5V\"" (at 199.39 106.045 0) (effects (font (size 1.27 1.27)) (hide yes)))
  (pin "1"))
 (symbol
  (lib_id "power:GND")
  (at 60.96 146.685 0)
  (unit 1)
  (exclude_from_sim no)
  (in_bom yes)
  (on_board yes)
  (dnp no)
  (fields_autoplaced yes)
  (property "Reference" "#PWR07" (at 60.96 153.035 0) (effects (font (size 1.27 1.27)) (hide yes)))
  (property "Value" "GND" (at 60.96 151.13 0) (effects (font (size 1.27 1.27))))
  (property "Footprint" "" (at 60.96 146.685 0) (effects (font (size 1.27 1.27)) (hide yes)))
  (property "Datasheet" "" (at 60.96 146.685 0) (effects (font (size 1.27 1.27)) (hide yes)))
  (property "Description" "Power symbol creates a global label with name \"GND\" , ground" (at 60.96 146.685 0) (effects (font (size 1.27 1.27)) (hide yes)))
  (pin "1"))
 (symbol
  (lib_id "power:+5V")
  (at 135.255 51.435 0)
  (unit 1)
  (exclude_from_sim no)
  (in_bom yes)
  (on_board yes)
  (dnp no)
  (property "Reference" "#PWR02" (at 135.255 55.245 0) (effects (font (size 1.27 1.27)) (hide yes)))
  (property "Value" "+3.3V" (at 135.255 47.625 0) (effects (font (size 1.27 1.27))))
  (property "Footprint" "" (at 135.255 51.435 0) (effects (font (size 1.27 1.27)) (hide yes)))
  (property "Datasheet" "" (at 135.255 51.435 0) (effects (font (size 1.27 1.27)) (hide yes)))
  (property "Description" "Power symbol creates a global label with name \"+5V\"" (at 135.255 51.435 0) (effects (font (size 1.27 1.27)) (hide yes)))
  (pin "1"))
 (symbol
  (lib_id "power:GND")
  (at 41.91 107.315 0)
  (unit 1)
  (exclude_from_sim no)
  (in_bom yes)
  (on_board yes)
  (dnp no)
  (fields_autoplaced yes)
  (property "Reference" "#PWR043" (at 41.91 113.665 0) (effects (font (size 1.27 1.27)) (hide yes)))
  (property "Value" "GND" (at 41.91 111.76 0) (effects (font (size 1.27 1.27))))
  (property "Footprint" "" (at 41.91 107.315 0) (effects (font (size 1.27 1.27)) (hide yes)))
  (property "Datasheet" "" (at 41.91 107.315 0) (effects (font (size 1.27 1.27)) (hide yes)))
  (property "Description" "Power symbol creates a global label with name \"GND\" , ground" (at 41.91 107.315 0) (effects (font (size 1.27 1.27)) (hide yes)))
  (pin "1"))
 (symbol
  (lib_id "Connector:Conn_01x05_Pin")
  (at 32.385 100.33 0)
  (unit 1)
  (exclude_from_sim no)
  (in_bom yes)
  (on_board yes)
  (dnp no)
  (property "Reference" "J3" (at 31.115 99.0599 0) (effects (font (size 1.27 1.27)) (justify right)))
  (property "Value" "Left Input Conn" (at 31.115 101.5999 0) (effects (font (size 1.27 1.27)) (justify right)))
  (property "Footprint" "Package_SO:MagConn" (at 32.385 100.33 0) (effects (font (size 1.27 1.27)) (hide yes)))
  (property "Datasheet" "~" (at 32.385 100.33 0) (effects (font (size 1.27 1.27)) (hide yes)))
  (property "Description" "Generic connector, single row, 01x05, script generated" (at 32.385 100.33 0) (effects (font (size 1.27 1.27)) (hide yes)))
  (pin "1")
  (pin "2")
  (pin "3")
  (pin "4")
  (pin "5"))
 (symbol
  (lib_id "Connector_Generic:Conn_01x06")
  (at 247.65 47.625 0)
  (unit 1)
  (exclude_from_sim no)
  (in_bom yes)
  (on_board yes)
  (dnp no)
  (fields_autoplaced yes)
  (property "Reference" "J1" (at 250.19 47.6249 0) (effects (font (size 1.27 1.27)) (justify left)))
  (property "Value" "PROG_CONN" (at 250.19 50.1649 0) (effects (font (size 1.27 1.27)) (justify left)))
  (property "Footprint" "Connector_PinHeader_1.00mm:PinHeader_1x06_P1.00mm_Vertical_SMD_Pin1Left" (at 247.65 47.625 0) (effects (font (size 1.27 1.27)) (hide yes)))
  (property "Datasheet" "~" (at 247.65 47.625 0) (effects (font (size 1.27 1.27)) (hide yes)))
  (property "Description" "Generic connector, single row, 01x06, script generated (kicad-library-utils/schlib/autogen/connector/)" (at 247.65 47.625 0) (effects (font (size 1.27 1.27)) (hide yes)))
  (pin "1")
  (pin "5")
  (pin "6")
  (pin "4")
  (pin "3")
  (pin "2"))
 (sheet
  (at 151.765 66.675)
  (size 23.495 19.685)
  (exclude_from_sim no)
  (in_bom yes)
  (on_board yes)
  (dnp no)
  (fields_autoplaced yes)
  (stroke (width 0.1524) (type solid))
  (fill (color 0 0 0 0.0000))
  (property "Sheetname" "buzzer" (at 151.765 65.9634 0) (effects (font (size 1.27 1.27)) (justify left bottom)))
  (property "Sheetfile" "buzzer.kicad_sch" (at 151.765 86.9446 0) (effects (font (size 1.27 1.27)) (justify left top) (hide yes)))
  (pin "BUZZER_SCL" input (at 175.26 71.755 0) (effects (font (size 1.27 1.27)) (justify right)))
  (pin "BUZZER_SDA" input (at 175.26 69.85 0) (effects (font (size 1.27 1.27)) (justify right)))
  (pin "+3V3" input (at 151.765 71.12 180) (effects (font (size 1.27 1.27)) (justify left)))
  (pin "MISO" input (at 175.26 77.47 0) (effects (font (size 1.27 1.27)) (justify right)))
  (pin "MOSI" input (at 175.26 80.645 0) (effects (font (size 1.27 1.27)) (justify right)))
  (pin "RESET" input (at 175.26 74.93 0) (effects (font (size 1.27 1.27)) (justify right)))
  (pin "SCK" input (at 175.26 83.185 0) (effects (font (size 1.27 1.27)) (justify right)))
  (pin "~{trigger}" input (at 151.765 74.295 180) (effects (font (size 1.27 1.27)) (justify left))))
 (sheet
  (at 109.22 117.475)
  (size 24.765 12.7)
  (exclude_from_sim no)
  (in_bom yes)
  (on_board yes)
  (dnp no)
  (fields_autoplaced yes)
  (stroke (width 0.1524) (type solid))
  (fill (color 0 0 0 0.0000))
  (property "Sheetname" "USB_2_UART" (at 109.22 116.7634 0) (effects (font (size 1.27 1.27)) (justify left bottom)))
  (property "Sheetfile" "usb_2_uart.kicad_sch" (at 109.22 130.7596 0) (effects (font (size 1.27 1.27)) (justify left top) (hide yes)))
  (property "Field2" "" (at 109.22 117.475 0) (effects (font (size 1.27 1.27))))
  (pin "GPIO0" input (at 133.985 121.92 0) (effects (font (size 1.27 1.27)) (justify right)))
  (pin "RXD" input (at 133.985 127 0) (effects (font (size 1.27 1.27)) (justify right)))
  (pin "TXD" input (at 133.985 128.905 0) (effects (font (size 1.27 1.27)) (justify right)))
  (pin "UD+" input (at 109.22 126.365 180) (effects (font (size 1.27 1.27)) (justify left)))
  (pin "UD-" input (at 109.22 121.285 180) (effects (font (size 1.27 1.27)) (justify left)))
  (pin "~{RST}" input (at 133.985 119.38 0) (effects (font (size 1.27 1.27)) (justify right))))
 (sheet
  (at 138.43 103.505)
  (size 15.24 26.67)
  (exclude_from_sim no)
  (in_bom yes)
  (on_board yes)
  (dnp no)
  (fields_autoplaced yes)
  (stroke (width 0.1524) (type solid))
  (fill (color 0 0 0 0.0000))
  (property "Sheetname" "MCU" (at 138.43 102.7934 0) (effects (font (size 1.27 1.27)) (justify left bottom)))
  (property "Sheetfile" "mcu.kicad_sch" (at 138.43 130.7596 0) (effects (font (size 1.27 1.27)) (justify left top) (hide yes)))
  (pin "+3.3V" input (at 138.43 108.585 180) (effects (font (size 1.27 1.27)) (justify left)))
  (pin "CLK" input (at 153.67 115.57 0) (effects (font (size 1.27 1.27)) (justify right)))
  (pin "~{CS}" input (at 153.67 117.475 0) (effects (font (size 1.27 1.27)) (justify right)))
  (pin "Data" input (at 153.67 119.38 0) (effects (font (size 1.27 1.27)) (justify right)))
  (pin "RX" input (at 138.43 128.905 180) (effects (font (size 1.27 1.27)) (justify left)))
  (pin "SCL" input (at 153.67 109.22 0) (effects (font (size 1.27 1.27)) (justify right)))
  (pin "SDA" input (at 153.67 111.125 0) (effects (font (size 1.27 1.27)) (justify right)))
  (pin "TX" input (at 138.43 127 180) (effects (font (size 1.27 1.27)) (justify left)))
  (pin "GPIO0" input (at 138.43 121.92 180) (effects (font (size 1.27 1.27)) (justify left)))
  (pin "~{RST}" input (at 138.43 119.38 180) (effects (font (size 1.27 1.27)) (justify left))))
 (sheet
  (at 201.93 106.045)
  (size 17.78 19.05)
  (exclude_from_sim no)
  (in_bom yes)
  (on_board yes)
  (dnp no)
  (fields_autoplaced yes)
  (stroke (width 0.1524) (type solid))
  (fill (color 0 0 0 0.0000))
  (property "Sheetname" "8x8 Module" (at 201.93 105.3334 0) (effects (font (size 1.27 1.27)) (justify left bottom)))
  (property "Sheetfile" "8x8_module.kicad_sch" (at 201.93 125.6796 0) (effects (font (size 1.27 1.27)) (justify left top) (hide yes)))
  (pin "+5V" input (at 201.93 108.585 180) (effects (font (size 1.27 1.27)) (justify left)))
  (pin "CLK" input (at 201.93 115.57 180) (effects (font (size 1.27 1.27)) (justify left)))
  (pin "DIN" input (at 201.93 119.38 180) (effects (font (size 1.27 1.27)) (justify left)))
  (pin "~{CS}" input (at 201.93 117.475 180) (effects (font (size 1.27 1.27)) (justify left)))
  (pin "DOUT" input (at 219.71 114.935 0) (effects (font (size 1.27 1.27)) (justify right))))
 (sheet
  (at 152.4 93.345)
  (size 22.86 6.35)
  (exclude_from_sim no)
  (in_bom yes)
  (on_board yes)
  (dnp no)
  (fields_autoplaced yes)
  (stroke (width 0.1524) (type solid))
  (fill (color 0 0 0 0.0000))
  (property "Sheetname" "TempSensor" (at 152.4 92.6334 0) (effects (font (size 1.27 1.27)) (justify left bottom)))
  (property "Sheetfile" "tempSensor.kicad_sch" (at 152.4 100.2796 0) (effects (font (size 1.27 1.27)) (justify left top) (hide yes)))
  (pin "TEMP_SCL" input (at 175.26 97.155 0) (effects (font (size 1.27 1.27)) (justify right)))
  (pin "TEMP_SDA" input (at 175.26 95.25 0) (effects (font (size 1.27 1.27)) (justify right)))
  (pin "+3.3V" input (at 152.4 96.52 180) (effects (font (size 1.27 1.27)) (justify left))))
 (sheet
  (at 107.315 88.265)
  (size 22.225 7.62)
  (exclude_from_sim no)
  (in_bom yes)
  (on_board yes)
  (dnp no)
  (fields_autoplaced yes)
  (stroke (width 0.1524) (type solid))
  (fill (color 0 0 0 0.0000))
  (property "Sheetname" "PSUs" (at 107.315 87.5534 0) (effects (font (size 1.27 1.27)) (justify left bottom)))
  (property "Sheetfile" "PSUs.kicad_sch" (at 107.315 96.4696 0) (effects (font (size 1.27 1.27)) (justify left top) (hide yes)))
  (pin "+3.3V" input (at 129.54 91.44 0) (effects (font (size 1.27 1.27)) (justify right)))
  (pin "+5V" input (at 107.315 91.44 180) (effects (font (size 1.27 1.27)) (justify left))))
 (sheet_instances
  (path ""
   (page "1")))
 (embedded_fonts no))
